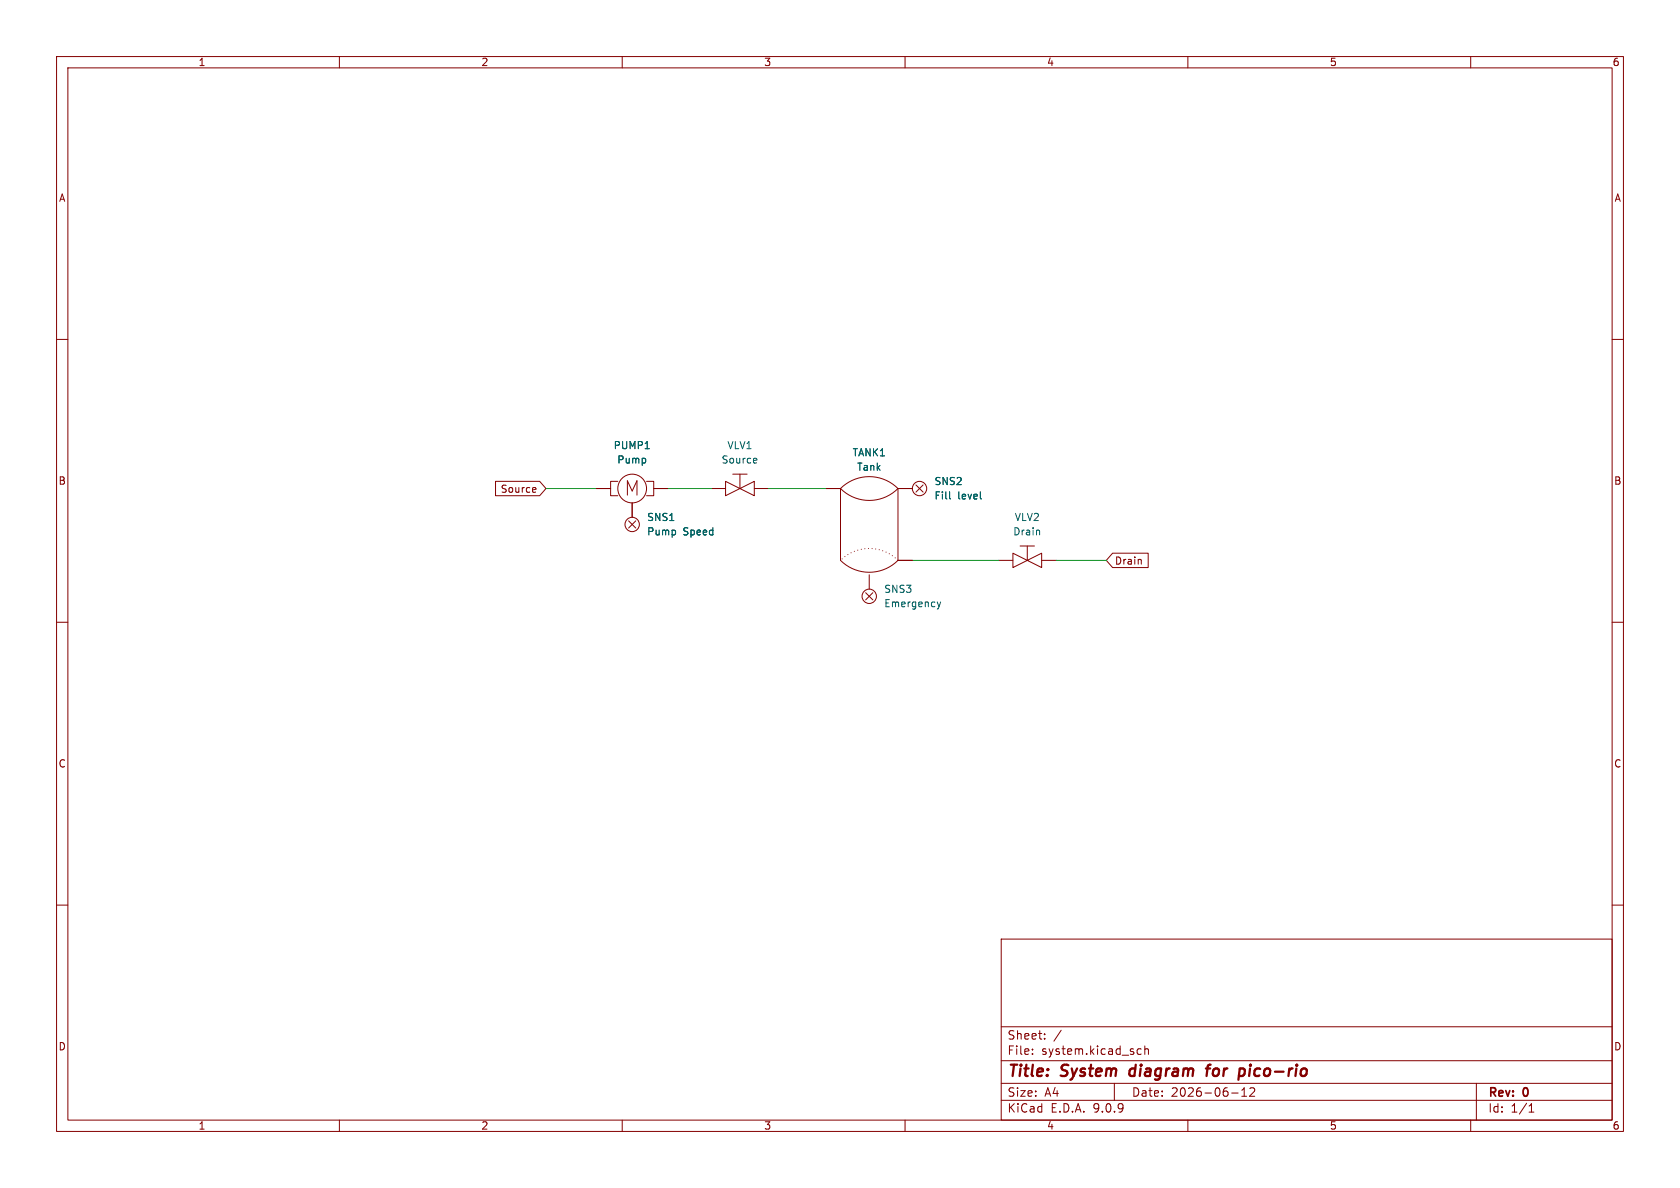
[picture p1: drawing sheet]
(kicad_sch
 (version 20250114)
 (generator "eeschema")
 (generator_version "9.0")
 (paper "A4")
 (title_block
  (title "System diagram for pico-rio")
  (date "2026-06-12")
  (rev "0"))
 (lib_symbols
  (symbol "pico-rio:Pump"
   (pin_numbers (hide yes))
   (pin_names (hide yes)) (exclude_from_sim no) (in_bom yes) (on_board yes)
   (property "Reference" "PUMP" (at 0 5.588 0) (effects (font (size 1.27 1.27))))
   (property "Value" "Pump" (at 0 3.81 0) (effects (font (size 1.27 1.27))))
   (property "Footprint" "" (at 0 0 0) (effects (font (size 1.27 1.27)) (hide yes)))
   (property "Datasheet" "" (at 0 0 0) (effects (font (size 1.27 1.27)) (hide yes)))
   (property "Description" "" (at 0 0 0) (effects (font (size 1.27 1.27)) (hide yes)))
   (symbol "Pump_0_1"
    (polyline (pts (xy -2.54 -1.27) (xy -3.81 -1.27) (xy -3.81 1.27) (xy -2.54 1.27)) (stroke (width 0) (type default)) (fill (type none)))
    (circle (center 0 0) (radius 2.54) (stroke (width 0) (type default)) (fill (type none)))
    (polyline (pts (xy 2.54 1.27) (xy 3.81 1.27) (xy 3.81 -1.27) (xy 2.54 -1.27)) (stroke (width 0) (type default)) (fill (type none))))
   (symbol "Pump_1_1"
    (text "M" (at 0 0 0) (effects (font (size 2.54 2.54))))
    (pin bidirectional line (at -6.35 0 0) (length 2.54) (name "" (effects (font (size 1.27 1.27)))) (number "1" (effects (font (size 1.27 1.27)))))
    (pin bidirectional line (at 6.35 0 180) (length 2.54) (name "" (effects (font (size 1.27 1.27)))) (number "2" (effects (font (size 1.27 1.27))))))
   (embedded_fonts no))
  (symbol "pico-rio:Sensor"
   (pin_numbers (hide yes))
   (pin_names (hide yes)) (exclude_from_sim no) (in_bom yes) (on_board yes)
   (property "Reference" "SNS" (at 0 4.064 0) (effects (font (size 1.27 1.27))))
   (property "Value" "Sensor" (at 0 2.286 0) (effects (font (size 1.27 1.27))))
   (property "Footprint" "" (at 0 0 0) (effects (font (size 1.27 1.27)) (hide yes)))
   (property "Datasheet" "" (at 0 0 0) (effects (font (size 1.27 1.27)) (hide yes)))
   (property "Description" "" (at 0 0 0) (effects (font (size 1.27 1.27)) (hide yes)))
   (symbol "Sensor_0_1"
    (polyline (pts (xy -0.635 0.635) (xy 0.635 -0.635)) (stroke (width 0) (type default)) (fill (type none)))
    (polyline (pts (xy -0.635 -0.635) (xy 0.635 0.635)) (stroke (width 0) (type default)) (fill (type none)))
    (circle (center 0 0) (radius 1.27) (stroke (width 0) (type default)) (fill (type none))))
   (symbol "Sensor_1_1"
    (pin bidirectional line (at 0 -3.81 90) (length 2.54) (name "" (effects (font (size 1.27 1.27)))) (number "1" (effects (font (size 1.27 1.27))))))
   (embedded_fonts no))
  (symbol "pico-rio:Tank"
   (pin_numbers (hide yes))
   (pin_names (hide yes)) (exclude_from_sim no) (in_bom yes) (on_board yes)
   (property "Reference" "TANK" (at 0 11.176 0) (effects (font (size 1.27 1.27))))
   (property "Value" "Tank" (at 0 9.398 0) (effects (font (size 1.27 1.27))))
   (property "Footprint" "" (at 0 0 0) (effects (font (size 1.27 1.27)) (hide yes)))
   (property "Datasheet" "" (at 0 0 0) (effects (font (size 1.27 1.27)) (hide yes)))
   (property "Description" "" (at 0 0 0) (effects (font (size 1.27 1.27)) (hide yes)))
   (symbol "Tank_0_1"
    (polyline (pts (xy -5.08 6.35) (xy -5.08 -6.35)) (stroke (width 0) (type default)) (fill (type none)))
    (arc (start 5.08 6.3501) (mid 0 4.2459) (end -5.08 6.3501) (stroke (width 0) (type default)) (fill (type none)))
    (arc (start -5.08 6.35) (mid 0 8.4542) (end 5.08 6.35) (stroke (width 0) (type default)) (fill (type none)))
    (arc (start 5.08 -6.35) (mid 0 -8.4542) (end -5.08 -6.35) (stroke (width 0) (type default)) (fill (type none)))
    (arc (start -5.08 -6.3501) (mid 0 -4.2459) (end 5.08 -6.3501) (stroke (width 0) (type dot)) (fill (type none)))
    (polyline (pts (xy 5.08 6.35) (xy 5.08 -6.35)) (stroke (width 0) (type default)) (fill (type none))))
   (symbol "Tank_1_1"
    (pin bidirectional line (at -7.62 6.35 0) (length 2.54) (name "" (effects (font (size 1.27 1.27)))) (number "1" (effects (font (size 1.27 1.27)))))
    (pin bidirectional line (at 7.62 -6.35 180) (length 2.54) (name "" (effects (font (size 1.27 1.27)))) (number "2" (effects (font (size 1.27 1.27))))))
   (embedded_fonts no))
  (symbol "pico-rio:Valve"
   (pin_numbers (hide yes))
   (pin_names (hide yes)) (exclude_from_sim no) (in_bom yes) (on_board yes)
   (property "Reference" "VLV" (at 0 5.334 0) (effects (font (size 1.27 1.27))))
   (property "Value" "Valve" (at 0 3.556 0) (effects (font (size 1.27 1.27))))
   (property "Footprint" "" (at 0 0 0) (effects (font (size 1.27 1.27)) (hide yes)))
   (property "Datasheet" "" (at 0 0 0) (effects (font (size 1.27 1.27)) (hide yes)))
   (property "Description" "" (at 0 0 0) (effects (font (size 1.27 1.27)) (hide yes)))
   (symbol "Valve_0_1"
    (polyline (pts (xy -1.27 2.54) (xy 1.27 2.54)) (stroke (width 0) (type default)) (fill (type none)))
    (polyline (pts (xy 0 0) (xy 0 2.54)) (stroke (width 0) (type default)) (fill (type none)))
    (polyline (pts (xy 0 0) (xy -2.54 1.27) (xy -2.54 -1.27) (xy 2.54 1.27) (xy 2.54 -1.27) (xy 0 0)) (stroke (width 0) (type default)) (fill (type none))))
   (symbol "Valve_1_1"
    (pin bidirectional line (at -5.08 0 0) (length 2.54) (name "" (effects (font (size 1.27 1.27)))) (number "1" (effects (font (size 1.27 1.27)))))
    (pin bidirectional line (at 5.08 0 180) (length 2.54) (name "" (effects (font (size 1.27 1.27)))) (number "2" (effects (font (size 1.27 1.27))))))
   (embedded_fonts no)))
 (wire
  (pts (xy 96.52 86.36) (xy 105.41 86.36))
  (stroke (width 0) (type default)))
 (wire
  (pts (xy 135.89 86.36) (xy 146.05 86.36))
  (stroke (width 0) (type default)))
 (wire
  (pts (xy 186.69 99.06) (xy 195.58 99.06))
  (stroke (width 0) (type default)))
 (wire
  (pts (xy 176.53 99.06) (xy 161.29 99.06))
  (stroke (width 0) (type default)))
 (wire
  (pts (xy 118.11 86.36) (xy 125.73 86.36))
  (stroke (width 0) (type default)))
 (global_label "Drain"
  (shape input)
  (at 195.58 99.06 0)
  (fields_autoplaced yes)
  (effects (font (size 1.27 1.27)) (justify left))
  (property "Intersheetrefs" "${INTERSHEET_REFS}" (at 203.5242 99.06 0) (effects (font (size 1.27 1.27)) (justify left) (hide yes))))
 (global_label "Source"
  (shape input)
  (at 96.52 86.36 180)
  (fields_autoplaced yes)
  (effects (font (size 1.27 1.27)) (justify right))
  (property "Intersheetrefs" "${INTERSHEET_REFS}" (at 87.0639 86.36 0) (effects (font (size 1.27 1.27)) (justify right) (hide yes))))
 (symbol
  (lib_id "pico-rio:Sensor")
  (at 111.76 92.71 180)
  (unit 1)
  (exclude_from_sim no)
  (in_bom yes)
  (on_board yes)
  (dnp no)
  (fields_autoplaced yes)
  (property "Reference" "SNS1" (at 114.3 91.4399 0) (effects (font (size 1.27 1.27)) (justify right)))
  (property "Value" "Pump Speed" (at 114.3 93.9799 0) (effects (font (size 1.27 1.27)) (justify right)))
  (property "Footprint" "" (at 111.76 92.71 0) (effects (font (size 1.27 1.27)) (hide yes)))
  (property "Datasheet" "" (at 111.76 92.71 0) (effects (font (size 1.27 1.27)) (hide yes)))
  (property "Description" "" (at 111.76 92.71 0) (effects (font (size 1.27 1.27)) (hide yes)))
  (pin "1"))
 (symbol
  (lib_id "pico-rio:Pump")
  (at 111.76 86.36 0)
  (unit 1)
  (exclude_from_sim no)
  (in_bom yes)
  (on_board yes)
  (dnp no)
  (fields_autoplaced yes)
  (property "Reference" "PUMP1" (at 111.76 78.74 0) (effects (font (size 1.27 1.27))))
  (property "Value" "Pump" (at 111.76 81.28 0) (effects (font (size 1.27 1.27))))
  (property "Footprint" "" (at 111.76 86.36 0) (effects (font (size 1.27 1.27)) (hide yes)))
  (property "Datasheet" "" (at 111.76 86.36 0) (effects (font (size 1.27 1.27)) (hide yes)))
  (property "Description" "" (at 111.76 86.36 0) (effects (font (size 1.27 1.27)) (hide yes)))
  (pin "2")
  (pin "1"))
 (symbol
  (lib_id "pico-rio:Tank")
  (at 153.67 92.71 0)
  (unit 1)
  (exclude_from_sim no)
  (in_bom yes)
  (on_board yes)
  (dnp no)
  (fields_autoplaced yes)
  (property "Reference" "TANK1" (at 153.67 80.01 0) (effects (font (size 1.27 1.27))))
  (property "Value" "Tank" (at 153.67 82.55 0) (effects (font (size 1.27 1.27))))
  (property "Footprint" "" (at 153.67 92.71 0) (effects (font (size 1.27 1.27)) (hide yes)))
  (property "Datasheet" "" (at 153.67 92.71 0) (effects (font (size 1.27 1.27)) (hide yes)))
  (property "Description" "" (at 153.67 92.71 0) (effects (font (size 1.27 1.27)) (hide yes)))
  (pin "1")
  (pin "2"))
 (symbol
  (lib_id "pico-rio:Valve")
  (at 130.81 86.36 0)
  (unit 1)
  (exclude_from_sim no)
  (in_bom yes)
  (on_board yes)
  (dnp no)
  (fields_autoplaced yes)
  (property "Reference" "VLV1" (at 130.81 78.74 0) (effects (font (size 1.27 1.27))))
  (property "Value" "Source" (at 130.81 81.28 0) (effects (font (size 1.27 1.27))))
  (property "Footprint" "" (at 130.81 86.36 0) (effects (font (size 1.27 1.27)) (hide yes)))
  (property "Datasheet" "" (at 130.81 86.36 0) (effects (font (size 1.27 1.27)) (hide yes)))
  (property "Description" "" (at 130.81 86.36 0) (effects (font (size 1.27 1.27)) (hide yes)))
  (pin "2")
  (pin "1"))
 (symbol
  (lib_id "pico-rio:Sensor")
  (at 153.67 105.41 180)
  (unit 1)
  (exclude_from_sim no)
  (in_bom yes)
  (on_board yes)
  (dnp no)
  (fields_autoplaced yes)
  (property "Reference" "SNS3" (at 156.21 104.1399 0) (effects (font (size 1.27 1.27)) (justify right)))
  (property "Value" "Emergency" (at 156.21 106.6799 0) (effects (font (size 1.27 1.27)) (justify right)))
  (property "Footprint" "" (at 153.67 105.41 0) (effects (font (size 1.27 1.27)) (hide yes)))
  (property "Datasheet" "" (at 153.67 105.41 0) (effects (font (size 1.27 1.27)) (hide yes)))
  (property "Description" "" (at 153.67 105.41 0) (effects (font (size 1.27 1.27)) (hide yes)))
  (pin "1"))
 (symbol
  (lib_id "pico-rio:Valve")
  (at 181.61 99.06 0)
  (unit 1)
  (exclude_from_sim no)
  (in_bom yes)
  (on_board yes)
  (dnp no)
  (fields_autoplaced yes)
  (property "Reference" "VLV2" (at 181.61 91.44 0) (effects (font (size 1.27 1.27))))
  (property "Value" "Drain" (at 181.61 93.98 0) (effects (font (size 1.27 1.27))))
  (property "Footprint" "" (at 181.61 99.06 0) (effects (font (size 1.27 1.27)) (hide yes)))
  (property "Datasheet" "" (at 181.61 99.06 0) (effects (font (size 1.27 1.27)) (hide yes)))
  (property "Description" "" (at 181.61 99.06 0) (effects (font (size 1.27 1.27)) (hide yes)))
  (pin "2")
  (pin "1"))
 (symbol
  (lib_id "pico-rio:Sensor")
  (at 162.56 86.36 270)
  (unit 1)
  (exclude_from_sim no)
  (in_bom yes)
  (on_board yes)
  (dnp no)
  (fields_autoplaced yes)
  (property "Reference" "SNS2" (at 165.1 85.0899 90) (effects (font (size 1.27 1.27)) (justify left)))
  (property "Value" "Fill level" (at 165.1 87.6299 90) (effects (font (size 1.27 1.27)) (justify left)))
  (property "Footprint" "" (at 162.56 86.36 0) (effects (font (size 1.27 1.27)) (hide yes)))
  (property "Datasheet" "" (at 162.56 86.36 0) (effects (font (size 1.27 1.27)) (hide yes)))
  (property "Description" "" (at 162.56 86.36 0) (effects (font (size 1.27 1.27)) (hide yes)))
  (pin "1"))
 (sheet_instances
  (path ""
   (page "1")))
 (embedded_fonts no))
